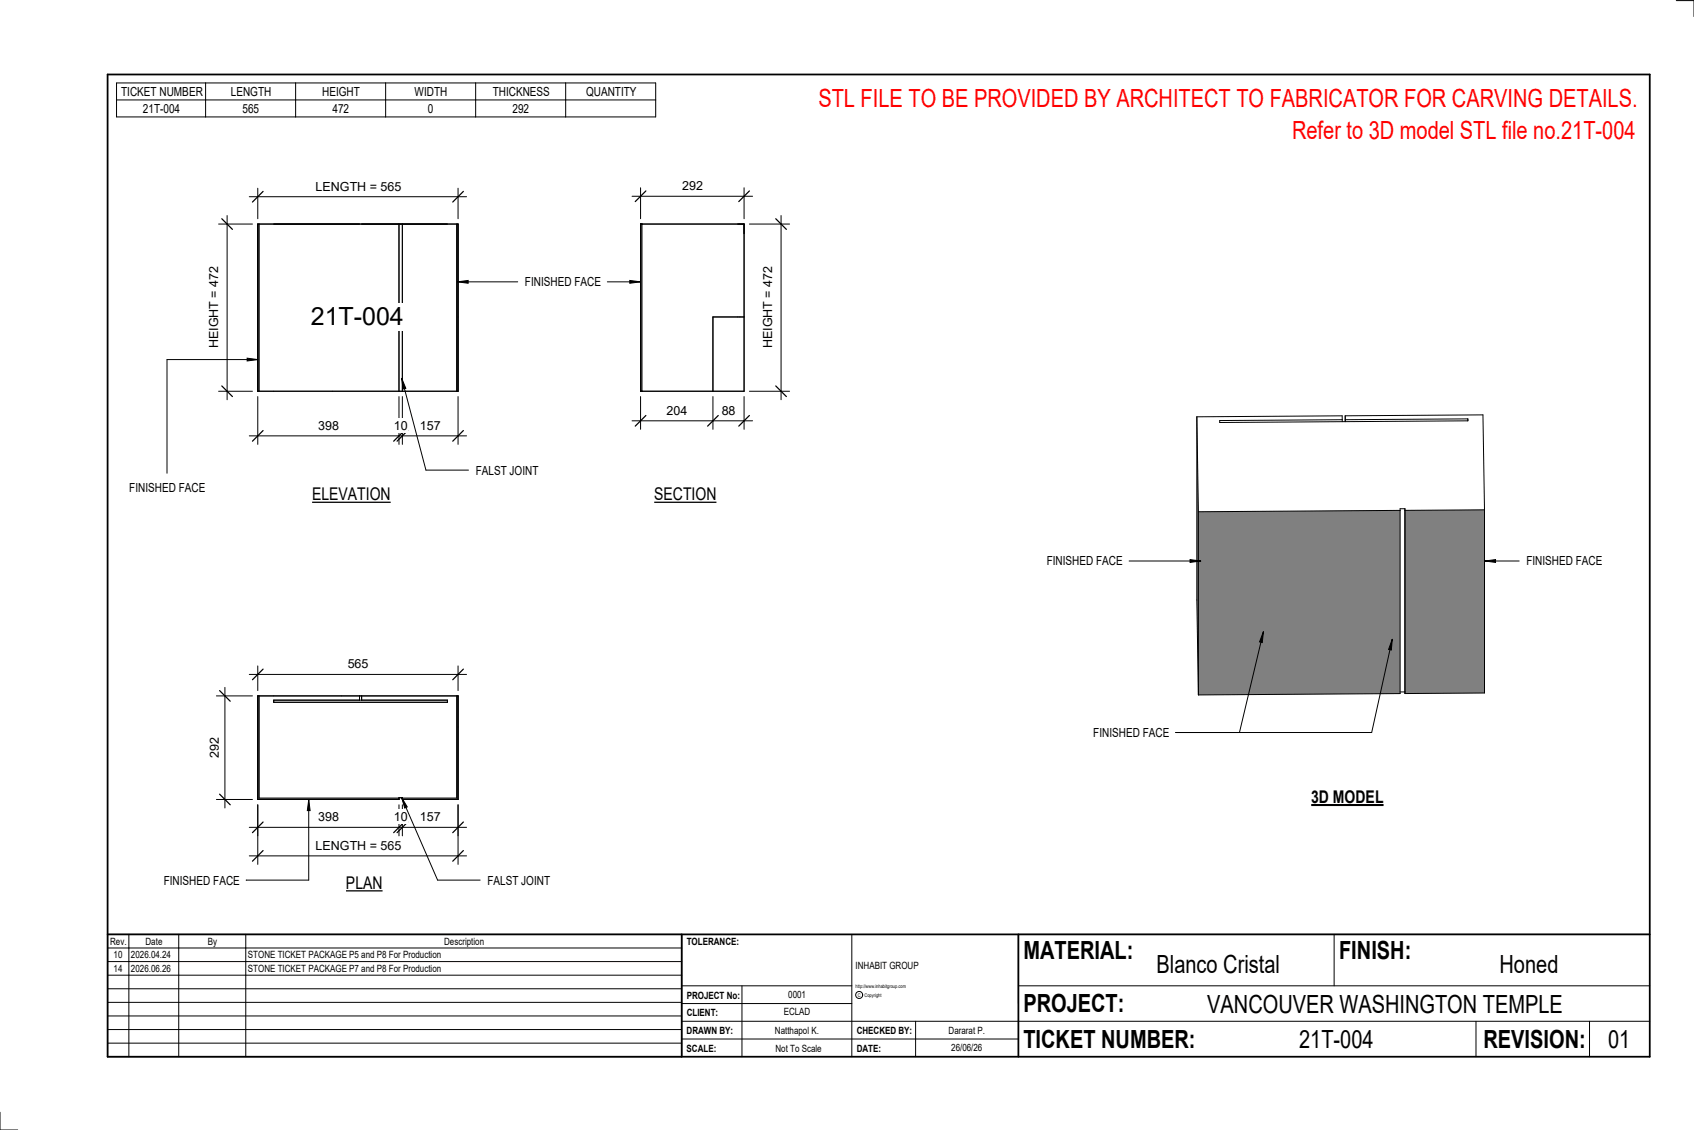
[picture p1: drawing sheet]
<svg xmlns="http://www.w3.org/2000/svg" width="914mm" height="610mm" viewBox="0 0 914 610" stroke-linecap="round" stroke-linejoin="round" font-family="sans-serif">
<g fill="#808080">
<path d="M758 275h43v99h-43z"/>
<path d="M647 276l109-1v99l-109 1z"/>
<path d="M646 225l1 51v99l-1-51z"/>
</g>
<g fill="none" stroke="#000" stroke-width=".54">
<path d="M646 225l1 51M646 225l78-1 1 2M646 225v99l1 51M725 226v1M726 224h74l1 51M726 224v2h66v1l-134 1v-1l67-1M726 224v3M647 276v99M756 275l-109 1M756 275v99l-109 1M758 274v1h43M758 274h-2v1"/>
<path d="M758 274v100M801 275v99h-43M756 373h2v1"/>
</g>
<g fill="#7c7c7c">
<path d="M246 121h1v90h-1z"/>
<path d="M139 121h1v90h-1z"/>
</g>
<path d="M139 121h108v90h-108zM140 121v90M215 121v90M217 121v90M246 121v90" fill="none" stroke="#000" stroke-width=".54"/>
<path d="M346 121h1v90h-1z" fill="#7c7c7c"/>
<path d="M346 121h56v90h-56zM347 121v90M402 171h-17v40" fill="none" stroke="#000" stroke-width=".54"/>
<path d="M139 375v56h76h-75v-56zM246 375v56h-29h30v-56z" fill="#7c7c7c"/>
<path d="M139 375h108v56h-30v-1h-2v1h-76zM140 375v56h75M148 378h94v1h-94zM194 375v3M195 375v3M246 375v56h-29" fill="none" stroke="#000" stroke-width=".54"/>
<path d="M168 163h51v15h-51z" fill="#fff"/>
<path d="M139 214v26M215 214v26M217 214v26M247 214v26M135 235h117" fill="none" stroke="#000" stroke-width=".54"/>
<path d="M142 232l-6 6M218 232l-6 6M220 232l-6 6M250 232l-6 6" fill="none" stroke="#000" stroke-width=".67"/>
<g fill="#fff">
<path d="M172 226h11v7h-11z"/>
<path d="M213 226h7v7h-7z"/>
<path d="M227 226h11v7h-11z"/>
</g>
<path d="M135 106h117M139 102v16M247 102v16" fill="none" stroke="#000" stroke-width=".54"/>
<path d="M142 103l-6 6M250 103l-6 6" fill="none" stroke="#000" stroke-width=".67"/>
<path d="M170 97h46v7h-46z" fill="#fff"/>
<path d="M123 116v100M118 121h18M118 211h18" fill="none" stroke="#000" stroke-width=".54"/>
<path d="M120 118l5 6M120 208l5 6" fill="none" stroke="#000" stroke-width=".67"/>
<path d="M112 144h7v44h-7z" fill="#fff"/>
<path d="M346 214v18M385 214v18M402 214v18M341 227h65" fill="none" stroke="#000" stroke-width=".54"/>
<path d="M349 224l-6 6M388 224l-6 6M405 224l-6 6" fill="none" stroke="#000" stroke-width=".67"/>
<g fill="#fff">
<path d="M360 218h11v7h-11z"/>
<path d="M390 218h7v7h-7z"/>
</g>
<path d="M422 116v100M405 121h21M405 211h21" fill="none" stroke="#000" stroke-width=".54"/>
<path d="M419 118l5 6M419 208l5 6" fill="none" stroke="#000" stroke-width=".67"/>
<path d="M411 144h7v44h-7z" fill="#fff"/>
<path d="M341 106h65M346 101v17M402 101v17" fill="none" stroke="#000" stroke-width=".54"/>
<path d="M349 103l-6 6M405 103l-6 6" fill="none" stroke="#000" stroke-width=".67"/>
<path d="M368 96h11v8h-11z" fill="#fff"/>
<path d="M139 359v14M247 359v14M135 364h117" fill="none" stroke="#000" stroke-width=".54"/>
<path d="M142 361l-6 6M250 361l-6 6" fill="none" stroke="#000" stroke-width=".67"/>
<path d="M188 354h11v8h-11z" fill="#fff"/>
<path d="M117 375h19M121 371v65M117 431h19" fill="none" stroke="#000" stroke-width=".54"/>
<path d="M119 373l5 5M119 428l5 6" fill="none" stroke="#000" stroke-width=".67"/>
<path d="M112 398h8v11h-8z" fill="#fff"/>
<path d="M139 434v17M215 434v17M217 434v17M247 434v17M135 446h117" fill="none" stroke="#000" stroke-width=".54"/>
<path d="M142 443l-6 6M218 443l-6 6M220 443l-6 6M250 443l-6 6" fill="none" stroke="#000" stroke-width=".67"/>
<g fill="#fff">
<path d="M227 437h11v7h-11z"/>
<path d="M213 437h7v7h-7z"/>
<path d="M172 437h11v7h-11z"/>
</g>
<path d="M139 434v32M247 434v32M135 462h117" fill="none" stroke="#000" stroke-width=".54"/>
<path d="M142 459l-6 6M250 459l-6 6" fill="none" stroke="#000" stroke-width=".67"/>
<path d="M170 452h46v8h-46z" fill="#fff"/>
<g fill="none" stroke="#000" stroke-width=".54">
<path d="M905 0h9v9M460 504v66M720 504v28M891 504h-341v37M368 532h92M401 532v38M550 532h341M368 551h523M368 541h92M494 551v19M797 551v19M858 551v19"/>
<path d="M368 561h182M0 600v10h10"/>
<circle cx="464" cy="537" r="1.9"/>
</g>
<path d="M58 40h833v530h-833zM58 504h833M368 504v66M550 504v66" fill="none" stroke="#000" stroke-width=".96"/>
<g fill="#fff">
<path d="M652 534h192v15h-192z"/>
<path d="M513 562h17v6h-17z"/>
<path d="M425 533h10v6h-10z"/>
<path d="M423 543h15v6h-15z"/>
<path d="M418 553h24v6h-24z"/>
<path d="M624 513h68v15h-68z"/>
<path d="M809 513h33v15h-33z"/>
<path d="M512 553h20v6h-20z"/>
<path d="M701 553h41v15h-41z"/>
<path d="M442 45h443v16h-443z"/>
<path d="M868 553h12v15h-12z"/>
<path d="M61 512h5v6h-5z"/>
<path d="M61 520h5v6h-5z"/>
</g>
<path d="M58 504h310v66h-310zM58 519h310M58 511h310M70 504v66M96 504v66M133 504v66M58 533h310M58 526h310M58 555h310M58 548h310M58 541h310M58 563h310" fill="none" stroke="#000" stroke-width=".54"/>
<path d="M187 471h20v11h-20z" fill="#fff"/>
<path d="M187 481h20" fill="none" stroke="#000" stroke-width=".69" stroke-linecap="butt"/>
<path d="M708 424h39v12h-39z" fill="#fff"/>
<path d="M708 434h39" fill="none" stroke="#000" stroke-width="1.1" stroke-linecap="butt"/>
<path d="M697 63h188v15h-188z" fill="#fff"/>
<path d="M247 152l6-1v2zM340 151l6 1-6 1z" fill="#000"/>
<path d="M247 152l6-1v2zM247 152h32M328 152h18M340 151l6 1-6 1z" fill="none" stroke="#000" stroke-width=".54"/>
<path d="M283 148h41v8h-41z" fill="#fff"/>
<path d="M682 341l-1 6-1-1zM682 341l-13 54M752 345l-1 6-1-1zM752 345l-12 50h-105" fill="none" stroke="#000" stroke-width=".54"/>
<path d="M682 341l-1 6-1-1zM752 345l-1 6-1-1z" fill="#000"/>
<path d="M590 391h41v8h-41z" fill="#fff"/>
<path d="M133 193l6 1-6 1z" fill="#000"/>
<path d="M133 193l6 1-6 1zM139 194h-49v61" fill="none" stroke="#000" stroke-width=".54"/>
<path d="M70 259h40v8h-40z" fill="#fff"/>
<path d="M167 432v5h-1zM167 432v43h-34" fill="none" stroke="#000" stroke-width=".54"/>
<path d="M167 432v5h-1z" fill="#000"/>
<path d="M88 471h41v8h-41z" fill="#fff"/>
<path d="M642 302l6 1h-6z" fill="#000"/>
<path d="M609 303h39M642 302l6 1h-6z" fill="none" stroke="#000" stroke-width=".54"/>
<path d="M565 299h41v8h-41z" fill="#fff"/>
<path d="M802 303l5-1v1z" fill="#000"/>
<path d="M802 303l5-1v1zM802 303h18" fill="none" stroke="#000" stroke-width=".54"/>
<g fill="#fff">
<path d="M824 299h41v8h-41z"/>
<path d="M168 261h43v11h-43z"/>
</g>
<path d="M168 271h43" fill="none" stroke="#000" stroke-width=".69" stroke-linecap="butt"/>
<path d="M353 261h34v11h-34z" fill="#fff"/>
<path d="M353 271h34" fill="none" stroke="#000" stroke-width=".69" stroke-linecap="butt"/>
<path d="M217 430l3 5-2 1z" fill="#000"/>
<path d="M217 430l3 5-2 1zM217 430l19 45h23" fill="none" stroke="#000" stroke-width=".54"/>
<path d="M263 471h34v8h-34z" fill="#fff"/>
<path d="M63 45h291v18h-291zM63 54h291M111 45v18M160 45v18M208 45v18M257 45v18M305 45v18M217 204l2 5-1 1zM217 204l13 50h23" fill="none" stroke="#000" stroke-width=".54"/>
<path d="M217 204l2 5-1 1z" fill="#000"/>
<path d="M257 250h33v8h-33z" fill="#fff"/>
<g font-size="13.5" fill="#f00">
<text x="442" y="58">STL FILE TO BE PROVIDED BY ARCHITECT TO FABRICATOR FOR CARVING DETAILS.</text>
<text x="697" y="75">Refer to 3D model STL file no.21T-004</text>
</g>
<g font-size="13.5">
<text x="168" y="176">21T-004</text>
<text x="552" y="517">MATERIAL:</text>
<text x="723" y="517">FINISH:</text>
<text x="624" y="525">Blanco Cristal</text>
<text x="809" y="525">Honed</text>
<text x="552" y="546">PROJECT:</text>
<text x="652" y="546">VANCOUVER WASHINGTON TEMPLE</text>
<text x="552" y="565">TICKET NUMBER:</text>
<text x="701" y="565">21T-004</text>
<text x="801" y="565">REVISION:</text>
<text x="868" y="565">01</text>
</g>
<g font-size="9.4">
<text x="168" y="270">ELEVATION</text>
<text x="353" y="270">SECTION</text>
<text x="708" y="433">3D MODEL</text>
<text x="187" y="480">PLAN</text>
</g>
<g font-size="6.7">
<text x="65" y="52">TICKET NUMBER</text>
<text x="125" y="52">LENGTH</text>
<text x="174" y="52">HEIGHT</text>
<text x="224" y="52">WIDTH</text>
<text x="266" y="52">THICKNESS</text>
<text x="316" y="52">QUANTITY</text>
<text x="77" y="61">21T-004</text>
<text x="131" y="61">565</text>
<text x="179" y="61">472</text>
<text x="231" y="61">0</text>
<text x="277" y="61">292</text>
<text x="170" y="103">LENGTH = 565</text>
<text x="368" y="103">292</text>
<text x="283" y="154">FINISHED FACE</text>
<text x="118" y="188" transform="rotate(-90 118 188)">HEIGHT = 472</text>
<text x="417" y="188" transform="rotate(-90 417 188)">HEIGHT = 472</text>
<text x="360" y="224">204</text>
<text x="390" y="224">88</text>
<text x="172" y="232">398</text>
<text x="213" y="232">10</text>
<text x="227" y="232">157</text>
<text x="257" y="256">FALST JOINT</text>
<text x="70" y="265">FINISHED FACE</text>
<text x="565" y="305">FINISHED FACE</text>
<text x="824" y="305">FINISHED FACE</text>
<text x="188" y="360">565</text>
<text x="590" y="398">FINISHED FACE</text>
<text x="118" y="409" transform="rotate(-90 118 409)">292</text>
<text x="172" y="443">398</text>
<text x="213" y="443">10</text>
<text x="227" y="443">157</text>
<text x="170" y="458">LENGTH = 565</text>
<text x="88" y="477">FINISHED FACE</text>
<text x="263" y="477">FALST JOINT</text>
</g>
<g font-size="5.4">
<text x="59" y="510">Rev.</text>
<text x="79" y="510">Date</text>
<text x="112" y="510">By</text>
<text x="240" y="510">Description</text>
<text x="371" y="510">TOLERANCE:</text>
<text x="61" y="517">10</text>
<text x="71" y="517">2026.04.24</text>
<text x="134" y="517">STONE TICKET PACKAGE P5 and P8 For Production</text>
<text x="61" y="525">14</text>
<text x="71" y="524">2026.06.26</text>
<text x="134" y="524">STONE TICKET PACKAGE P7 and P8 For Production</text>
<text x="462" y="523">INHABIT GROUP</text>
<text x="371" y="539">PROJECT No:</text>
<text x="425" y="538">0001</text>
<text x="371" y="548">CLIENT:</text>
<text x="423" y="548">ECLAD</text>
<text x="371" y="558">DRAWN BY:</text>
<text x="418" y="558">Natthapol K.</text>
<text x="462" y="558">CHECKED BY:</text>
<text x="512" y="558">Dararat P.</text>
<text x="371" y="567">SCALE:</text>
<text x="419" y="567">Not To Scale</text>
<text x="462" y="567">DATE:</text>
<text x="513" y="567">26/06/26</text>
</g>
<g font-size="2.7">
<text x="462" y="533">http://www.inhabitgroup.com</text>
<text x="463" y="538">C</text>
<text x="467" y="538">Copyright</text>
</g>
</svg>
